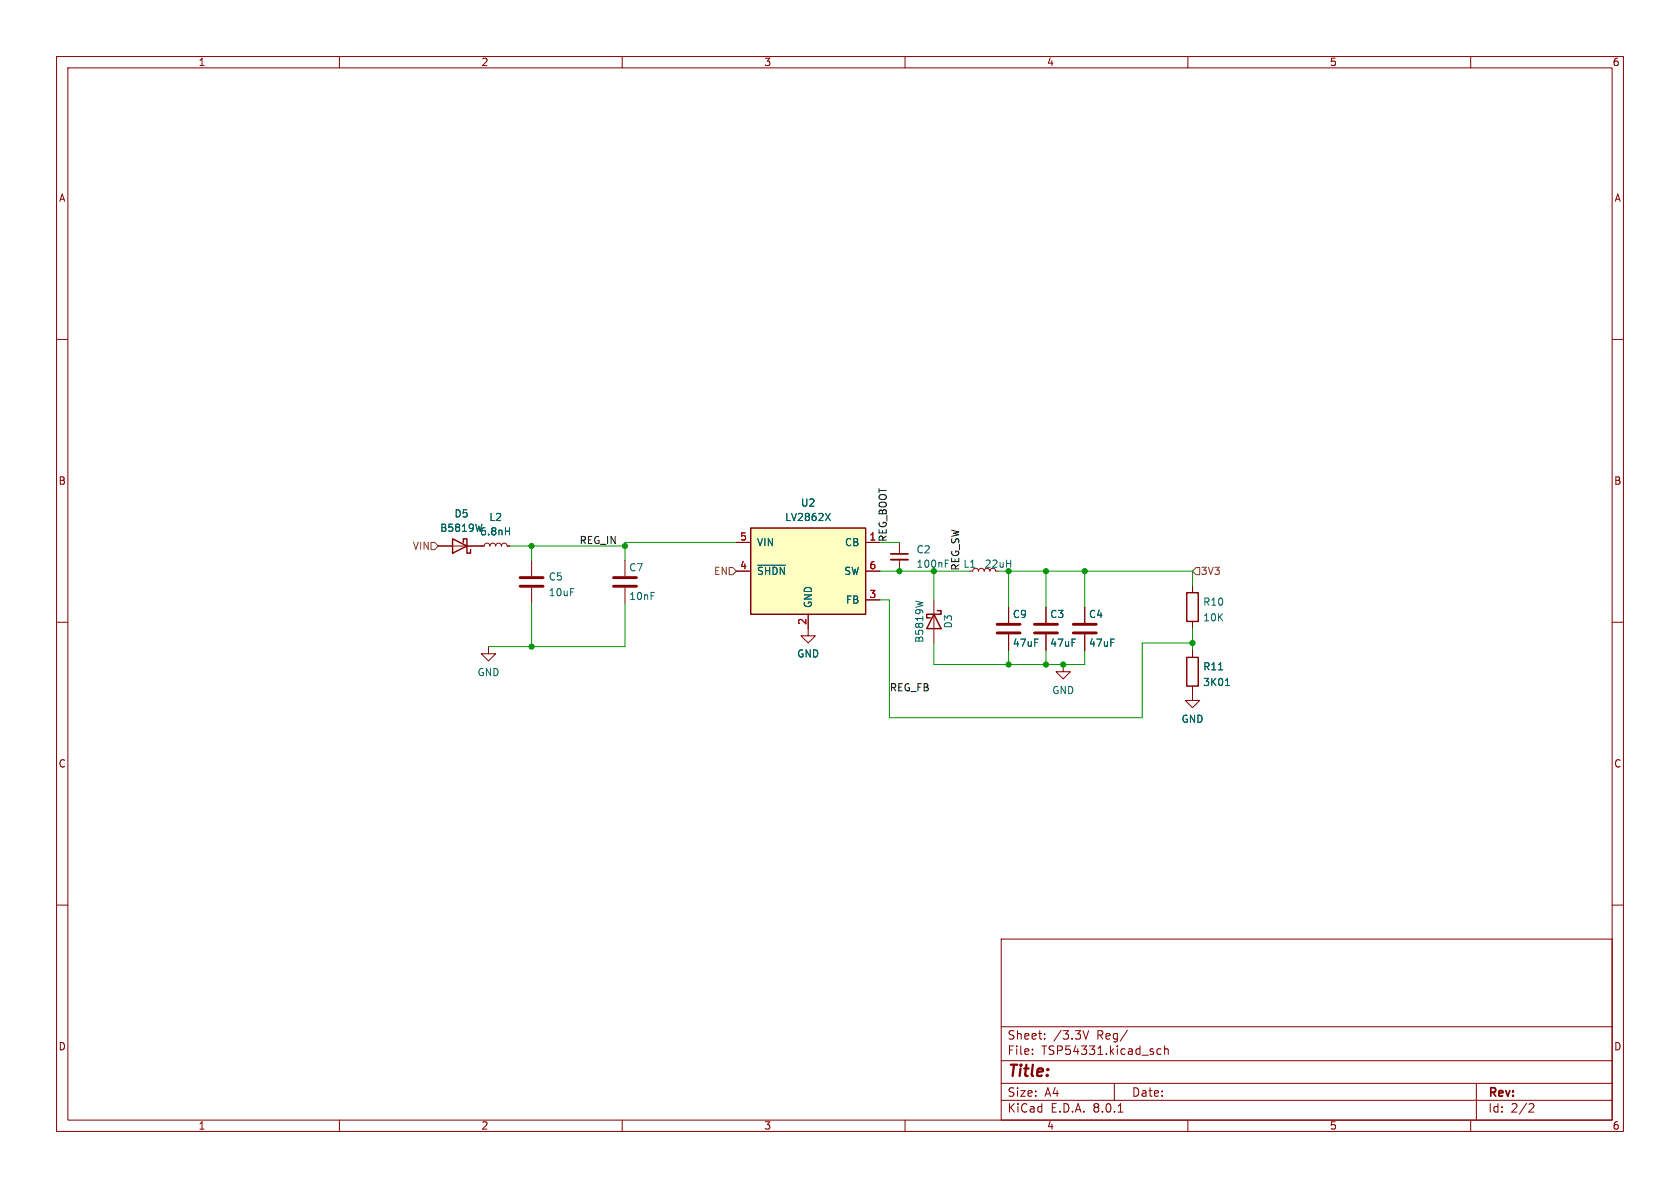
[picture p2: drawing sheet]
<svg xmlns="http://www.w3.org/2000/svg" width="297mm" height="210mm" viewBox="0 0 297 210" stroke-linecap="round" stroke-linejoin="round" font-family="sans-serif">
<g fill="none" stroke="#840000" stroke-width=".18">
<path d="M10 10h277v190h-277zM12 12h273v186h-273zM60 10v2M110 10v2M160 10v2M210 10v2M260 10v2M10 60h2M285 60h2M77.5 96.5h8.1l.1-.3 .4-.2 .4 .2 .1 .3 .2-.3 .3-.2 .4 .2 .1 .3 .2-.3 .3-.2 .4 .2 .1 .3 .2-.3 .4-.2 .3 .2 .2 .3h.5M94 99.1v2.8M10 110h2"/>
<path d="M94 103.9v2.8M172 101l.1-.4 .4-.1 .3 .1 .2 .4 .2-.4 .5-.1 .2 .2 .1 .3M178.3 107.3v2.8M178.3 112.1v2.8M184.9 107.3v2.8M184.9 112.1v2.8M285 110h2M10 160h2M285 160h2M177 166h108v32h-108zM60 198v2M110 198v2"/>
<path d="M160 198v2M177 194.5h108M177 191.5h108M177 187.5h108M177 181.5h108M182.5 186.3v.1M182.5 185.5v.1M184.7 183.6v.1M184.7 182.8v.1M191.5 182.2l.5 1.5 .5-1.5M197 191.5v3M197.7 196.6h.8"/>
<path d="M199.3 182.1l-1.3 2M205.2 185.5l-.4-.1-.3 .3v.4l.2 .2h.5M205.9 185.5l.2-.1 .4 .1v.9M205.9 184.9v1.5M210 198v2M260 198v2M261 191.5v6.5M270.5 195.1l.5 .1 .2 .3-1 1.1h1"/>
</g>
<path d="M80 95.3l2.5 1.2-2.5 1.3zM81.9 95.9v-.6h.6v2.5h.7v-.6" fill="none" stroke="#840000" stroke-width=".25"/>
<path d="M85.2 92.7l-.3 1.2M89.4 93.9h.7M90.1 93.3v1.3" fill="none" stroke="#006464" stroke-width=".18"/>
<path d="M91.9 103.6h4.1M91.9 102.1h4.1M176.3 111.9h4M176.3 110.4h4M182.9 111.9h4M182.9 110.4h4" fill="none" stroke="#840000" stroke-width=".51"/>
<path d="M132.7 93.3h20.3v15.3h-20.3z" fill="#ffffc2"/>
<path d="M132.7 93.3h20.3v15.3h-20.3zM165.1 108.6l1.3 2.5h-2.6zM165.7 108h.7v.6h-2.6v.6h.7M209.8 116.2h2v5.1h-2zM209.8 104.8h2v5.1h-2z" fill="none" stroke="#840000" stroke-width=".25"/>
<g fill="none" stroke="#840000" stroke-width=".18">
<path d="M77.5 96.5h2.5M82.5 96.5h3.1M89.7 96.5h.5M110.5 99.1v2.8M130.2 95.9h2.5M153 95.9h2.6M159 95.9v2M159 98.9v2.1M86.4 114.3v1.3h1.2l-1.2 1.2-1.3-1.2h1.3M110.5 103.9v2.8M130.2 101h2.5M142.9 108.6v3.8h1.2l-1.2 1.3-1.3-1.3h1.3"/>
<path d="M153 106h2.6M153 101h2.6M165.1 106v7.7M178.3 107.3v2.8M178.3 112.1v2.8M184.9 107.3v2.8M184.9 112.1v2.8M188 117.5v1.2h1.2l-1.2 1.3-1.3-1.3h1.3M191.8 107.3v2.8M191.8 112.1v2.8M210.8 103.5v1.3M210.8 109.9v1.2"/>
<path d="M210.8 114.9v1.3M210.8 121.3v2.5h1.3l-1.3 1.3-1.3-1.3h1.3"/>
</g>
<path d="M85.2 92.7l-.3 1.2M89.4 93.9h.7M90.1 93.3v1.3M134 99.9h4.8M145.9 90.7l.9 1.3M146.8 90.7l-.9 1.3M167.1 99.6h.4M167.1 99h.6M161.9 106.3l1.2 .3M215.4 118.4h.8M216.6 121.2h.8" fill="none" stroke="#006464" stroke-width=".18"/>
<path d="M108.5 103.6h4M108.5 102.1h4M189.7 111.9h4.1M189.7 110.4h4.1" fill="none" stroke="#840000" stroke-width=".51"/>
<path d="M157.5 98.9h3" fill="none" stroke="#840000" stroke-width=".33"/>
<path d="M157.5 97.9h3" fill="none" stroke="#840000" stroke-width=".3"/>
<path d="M76.2 95.9h.6l.7 .6-.7 .7h-.6zM128.9 100.3h.6l.7 .7-.7 .6h-.6zM211.5 100.3h.6v1.3h-.6l-.7-.6z" fill="none" stroke="#725600" stroke-width=".18"/>
<g fill="none" stroke="#009600" stroke-width=".18">
<path d="M90.2 96.5h20.3M94 96.5v2.6M130.2 95.9h-19.7v3.2M155.6 95.9h3.4M94 106.7v7.6M110.5 106.7v7.6h-24.1M155.6 101h15.8M155.6 106h1.6v20.9h44.7v-13.2h8.9M165.1 113.7v3.8h26.7v-2.6M165.1 101v5M178.3 114.9v2.6M184.9 101v6.3"/>
<path d="M184.9 114.9v2.6M191.8 101v6.3M210.8 103.5v-2.5h-32.5v6.3M210.8 111.1v3.8"/>
</g>
<g fill="#009600" stroke="#009600" stroke-width=".18">
<circle cx="184.9" cy="101" r=".46"/>
<circle cx="210.8" cy="113.7" r=".46"/>
<circle cx="178.3" cy="117.5" r=".46"/>
<circle cx="188" cy="117.5" r=".46"/>
<circle cx="191.8" cy="101" r=".46"/>
<circle cx="184.9" cy="117.5" r=".46"/>
<circle cx="159" cy="101" r=".46"/>
<circle cx="165.1" cy="101" r=".46"/>
<circle cx="110.5" cy="96.5" r=".46"/>
<circle cx="94" cy="114.3" r=".46"/>
<circle cx="178.3" cy="101" r=".46"/>
<circle cx="94" cy="96.5" r=".46"/>
</g>
<text font-size="2.8" fill="#840000" x="178" y="190.9">Title:</text>
<g font-size="2.1" fill="#840000">
<text x="178" y="184">Sheet:</text>
<text x="186.2" y="184">/3.3V</text>
<text x="194" y="184">Reg/</text>
<text x="178" y="186.7">File:</text>
<text x="184.1" y="186.7">TSP54331.kicad_sch</text>
<text x="178" y="196.9">KiCad</text>
<text x="178" y="194.1">Size:</text>
<text x="184.7" y="194.1">A4</text>
<text x="185.7" y="196.9">E.D.A.</text>
<text x="193.3" y="196.9">8.0.1</text>
<text x="200" y="194.1">Date:</text>
<text x="263" y="194.3">Rev:</text>
<text x="263" y="196.9">Id:</text>
<text x="267.1" y="196.9">2/2</text>
</g>
<g font-size="1.8" fill="#840000">
<text x="35" y="11.9">1</text>
<text x="85" y="11.9">2</text>
<text x="135" y="11.9">3</text>
<text x="185" y="11.9">4</text>
<text x="235" y="11.9">5</text>
<text x="285" y="11.9">6</text>
<text x="10.3" y="35.9">A</text>
<text x="285.3" y="35.9">A</text>
<text x="10.3" y="85.9">B</text>
<text x="285.3" y="85.9">B</text>
<text x="10.3" y="135.9">C</text>
<text x="285.3" y="135.9">C</text>
<text x="10.3" y="185.9">D</text>
<text x="285.3" y="185.9">D</text>
<text x="35" y="199.9">1</text>
<text x="85" y="199.9">2</text>
<text x="135" y="199.9">3</text>
<text x="185" y="199.9">4</text>
<text x="235" y="199.9">5</text>
<text x="285" y="199.9">6</text>
</g>
<g font-size="1.8" fill="#006464">
<text x="141.5" y="89.8">U2</text>
<text x="77.7" y="94.2">B5819W</text>
<text x="80.3" y="91.7">D5</text>
<text x="84.8" y="94.8">6.8nH</text>
<text x="86.4" y="92.3">L2</text>
<text x="138.7" y="92.3">LV2862X</text>
<text x="111.1" y="101.2">C7</text>
<text x="133.7" y="101.8">~{SHDN}</text>
<text x="133.7" y="96.7">VIN</text>
<text x="149.2" y="101.8">SW</text>
<text x="149.3" y="96.7">CB</text>
<text x="161.9" y="98">C2</text>
<text x="161.9" y="100.6">100nF</text>
<text x="170.2" y="100.6">L1</text>
<text x="96.9" y="102.8">C5</text>
<text x="96.9" y="105.6">10uF</text>
<text x="111.1" y="106.3">10nF</text>
<text x="143.7" y="107.6" transform="rotate(-90 143.7 107.6)">GND</text>
<text x="149.5" y="106.9">FB</text>
<text x="212.6" y="107.3">R10</text>
<text x="163.4" y="113.7" transform="rotate(-90 163.4 113.7)">B5819W</text>
<text x="168.5" y="111.2" transform="rotate(-90 168.5 111.2)">D3</text>
<text x="179" y="109.4">C9</text>
<text x="185.6" y="109.4">C3</text>
<text x="192.4" y="109.4">C4</text>
<text x="212.6" y="110">10K</text>
<text x="84.3" y="119.7">GND</text>
<text x="140.8" y="116.4">GND</text>
<text x="179" y="114.5">47uF</text>
<text x="185.6" y="114.5">47uF</text>
<text x="192.4" y="114.5">47uF</text>
<text x="212.6" y="118.7">R11</text>
<text x="185.9" y="122.9">GND</text>
<text x="212.6" y="121.5">3K01</text>
<text x="208.8" y="128">GND</text>
</g>
<g font-size="1.8" fill="#a90000">
<text x="130.7" y="95.6">5</text>
<text x="153.6" y="95.6">1</text>
<text x="130.7" y="100.7">4</text>
<text x="153.6" y="100.7">6</text>
<text x="153.6" y="105.8">3</text>
<text x="142.6" y="110.6" transform="rotate(-90 142.6 110.6)">2</text>
</g>
<g font-size="1.8" fill="#0f0f0f">
<text x="156.8" y="95.9" transform="rotate(-90 156.8 95.9)">REG_BOOT</text>
<text x="102.4" y="96.3">REG_IN</text>
<text x="169.7" y="101" transform="rotate(-90 169.7 101)">REG_SW</text>
<text x="157.2" y="122.3">REG_FB</text>
</g>
<g font-size="1.8" fill="#725600">
<text x="72.9" y="97.4">VIN</text>
<text x="126.1" y="101.8">EN</text>
<text x="212.2" y="101.8">3V3</text>
</g>
<text font-size="1.8" fill="#009600" x="174" y="100.6">22uH</text>
</svg>
